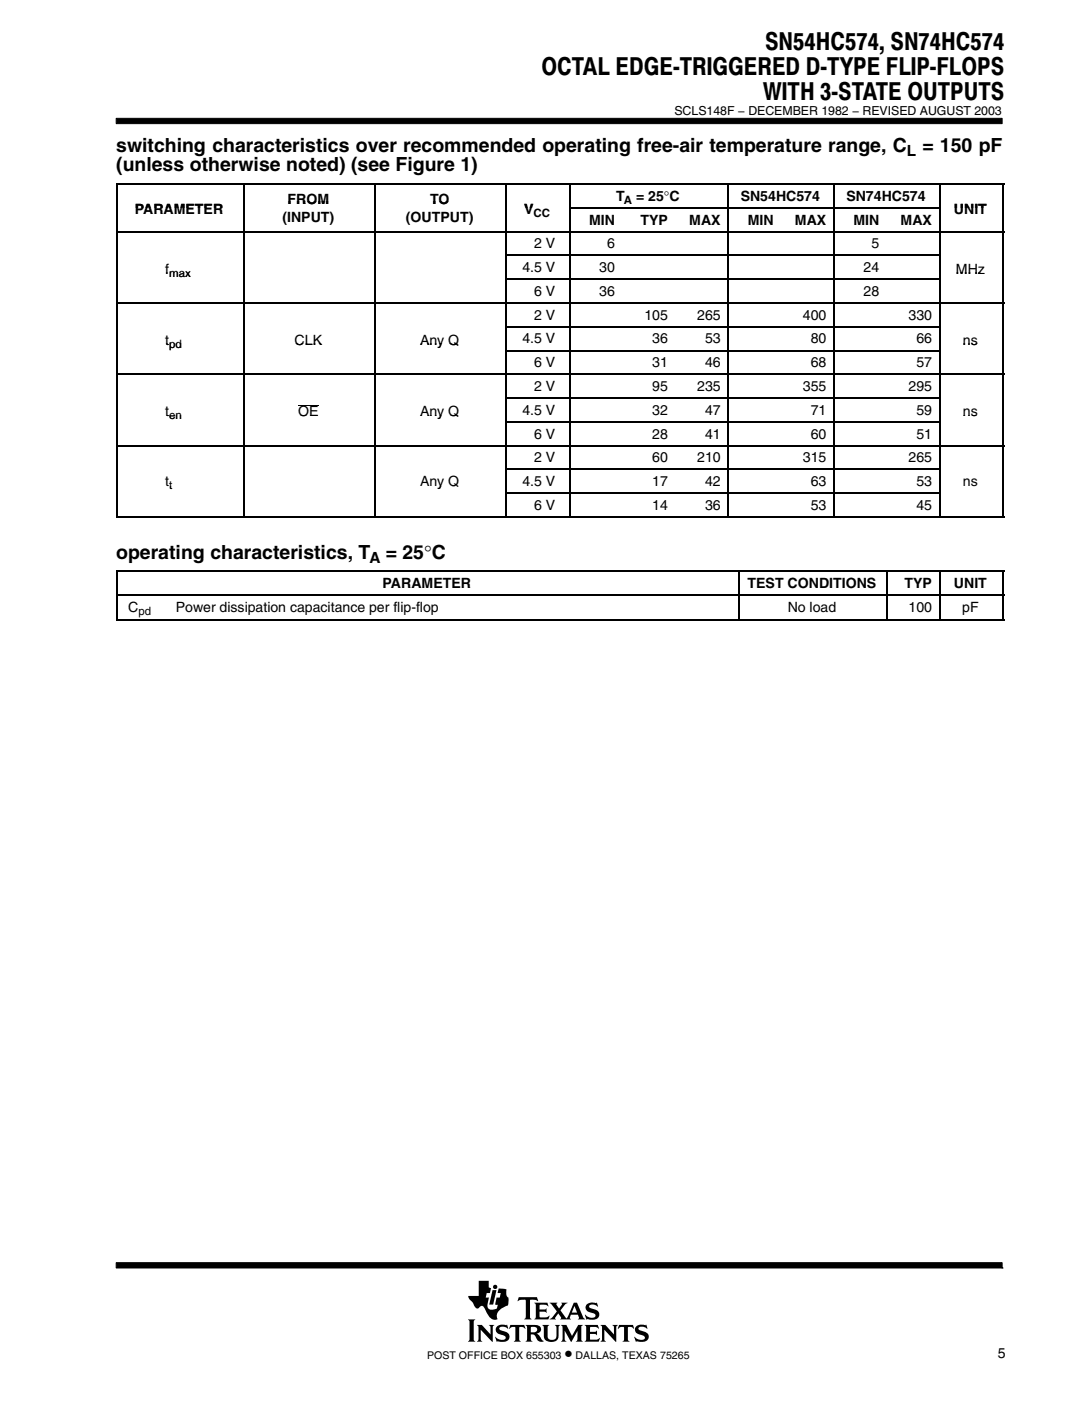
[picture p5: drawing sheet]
<svg xmlns="http://www.w3.org/2000/svg" width="216mm" height="280mm" viewBox="0 0 216 280" stroke-linecap="round" stroke-linejoin="round" font-family="sans-serif">
<g fill="#000" stroke="#000" stroke-width=".2">
<path d="M23.2 23.6h176.9v1.1h-176.9z" fill-rule="evenodd"/>
<path d="M23.2 252v1h176.9v-1z" fill-rule="evenodd"/>
</g>
<g fill="#000">
<path d="M98.3 257.4h.8l-.6 2.9h-.8z"/>
<path d="M93.4 263.3h1.5l-.3 .4v3.6l.3 .4h-1.5l.3-.4v-3.6z" fill-rule="evenodd"/>
<path d="M95.2 264.4h1l1.7 1.9v-1.5l-.3-.4h1.1l-.3 .3v3.1l-2.4-2.5v2l.3 .4h-1.1l.3-.5v-2.3z" fill-rule="evenodd"/>
<path d="M95.6 255.6h2v1.3l.4 .1-.2 1h-.6l-.2 .9h.6l-.2 1.1a.96 .96 0 0 0 .2 1.2 .96 .96 0 0 0 1.2 .1l.4-.2 .2-.7-.5-.1 .2-1.4h.7l.2-.9h-.7l.3-.9 1.5 .2v1.2l.4 .4-.1 1.6a2.71 2.71 0 0 0-2.2 2.1l.1 .6-.3 .1a1.58 1.58 0 0 1-1.7-1.1l-.7-1.4-.3-.2h-.3l-.4 .4a.87 .87 0 0 1-1.1-.8l-.8-1-.2-.6h2.1z" fill-rule="evenodd"/>
<path d="M99.1 264.9a1.6 1.6 0 0 1 1.6-.6l.4 .2 .1-.2 .3 .8-.8-.3h-.7l-.3 .2v.2l.6 .3a1.24 1.24 0 0 1 1.3 1.7 1.75 1.75 0 0 1-1.8 .5l-.5-.1-.1 .2-.4-1 .1-.1a1.43 1.43 0 0 0 2 .4l.1-.1a.72 .72 0 0 0-.9-.7 1.05 1.05 0 0 1-1-1.4z" fill-rule="evenodd"/>
<path d="M101.9 264.4h2.8l.2 .7-.7-.3h-.4l-.1 .1v2.4l.3 .4h-1.4l.3-.4v-2.4l-.1-.1h-.5l-.7 .3z" fill-rule="evenodd"/>
<path d="M103.6 258.8h3.6l.2 .9-.4-.3h-1.2v3.5l.3 .4h-1.4l.2-.3 .1-.3v-3.2l-.1-.1h-.8l-.7 .3z" fill-rule="evenodd"/>
<path d="M104.9 264.4h1.9a.91 .91 0 0 1 1 .3 .91 .91 0 0 1 0 1.1l-.7 .3 .5 .4 .9 1.2a1.2 1.2 0 0 1-1.6-1l-.3-.4h-.6v1l.3 .4h-1.4l.3-.5v-2.3z" fill-rule="evenodd"/>
<path d="M106.7 259.9h2.6l.1 .8-.5-.3h-1.2v.9h1.1l.3-.2v.9l-.4-.3h-1v1l.2 .2h1.2l.5-.4 .1 .1-.2 .7h-2.8l.3-.6v-2.2z" fill-rule="evenodd"/>
<path d="M108.3 264.4h1.3l-.3 .4v2a.65 .65 0 0 0 .7 .6l.6-.1 .4-.4 .1-2-.3-.5h1l-.3 .4v1.8a1.54 1.54 0 0 1-2.4 .9l-.3-.2-.2-.4v-2.2z" fill-rule="evenodd"/>
<path d="M112 264.4h1.1l1.1 2.2 1.2-2.2h1l-.3 .3v2.7l.3 .3h-1.4l.3-.4v-1.7l-1.3 2.2-1.3-2.3v1.8l.4 .4h-1.1l.3-.5v-2.3z" fill-rule="evenodd"/>
<path d="M109.7 259.9h1.6l-.2 .4 .5 .8 .6-.8-.1-.4h1.2l-.4 .3-1 1.3 1.2 1.6 1.5-3.2h.6l1.2 3 .4 .4-1.4-.1a.22 .22 0 0 0 .2-.2 .22 .22 0 0 0 0-.2l-.2-.5h-1.4l-.2 .7 .2 .3h-2.2l.2-.4-.5-.8-.7 .9 .2 .3h-1.3l.6-.4 .9-1.2z" fill-rule="evenodd"/>
<path d="M117.3 260.2a2.43 2.43 0 0 1 1.7-.2l.2-.1 .1 .8a1.22 1.22 0 0 0-1.7-.1l.1 .3a4 4 0 0 1 1.9 1.1 1.16 1.16 0 0 1-1.4 1.3l-.9-.1-.2 .1-.3-.9a1.9 1.9 0 0 0 2 .4 .53 .53 0 0 0 0-.7 .53 .53 0 0 0-.6-.1 1.2 1.2 0 0 1-1.2-1.5z" fill-rule="evenodd"/>
<path d="M116.7 264.4h2.6l.2 .7-.6-.3-1.1 .1v.9l1.1-.1 .3-.2v.9l-.4-.2h-1v1l1.3 .1 .7-.3-.3 .7h-2.8l.3-.4v-2.5z" fill-rule="evenodd"/>
<path d="M119.9 264.4h1l1.7 1.9v-1.5l-.3-.4h1l-.3 .3v3.1l-2.3-2.5v2.1l.3 .3h-1.1l.3-.4v-2.5z" fill-rule="evenodd"/>
<path d="M123.6 264.4h2.8l.2 .7-.6-.3h-.5l-.1 .1v2.4l.3 .4h-1.4l.3-.4v-2.4l-.1-.1h-.5l-.7 .3z" fill-rule="evenodd"/>
<path d="M127.1 264.6a2.08 2.08 0 0 1 1.8-.1l.1-.2 .3 .8-.8-.3h-.8a.32 .32 0 0 0-.2 .3 .32 .32 0 0 0 .2 .3l.7 .2a1.06 1.06 0 0 1 1.1 1.2 1.06 1.06 0 0 1-1.2 1l-1.1-.2-.2 .2-.4-1 .1-.1a1.51 1.51 0 0 0 2 .5 .59 .59 0 0 0-.7-.8 1.11 1.11 0 0 1-1.2-1.5z" fill-rule="evenodd"/>
<circle cx="98.9" cy="256.8" r=".43"/>
</g>
<g fill="#fff">
<path d="M114.7 260.6l.5 1.3h-1z"/>
<path d="M106 264.8h.6a.56 .56 0 0 1 .6 .5 .56 .56 0 0 1-.6 .6h-.6z" fill-rule="evenodd"/>
</g>
<g fill="none" stroke="#000" stroke-width=".32">
<path d="M23.2 36.8h177.3M23.4 36.6v66.7M48.7 36.6v66.7M74.9 36.6v66.7M101.1 36.6v66.7M113.8 36.6v66.7M145.4 36.6v66.7M166.5 36.6v66.7M187.6 36.6v66.7M200.3 36.6v66.7M23.2 46.2h177.3M101 51h86.5"/>
<path d="M101 55.7h86.5M113.6 41.5h73.9M23.2 60.5h177.3M23.2 74.7h177.3M101 65.2h86.5M101 70h86.5M101 79.4h86.5M23.2 88.9h177.3M101 84.2h86.5M101 93.7h86.5M101 98.4h86.5M23.2 103.1h177.3"/>
<path d="M23.2 114h177.3M23.2 118.8h177.3M23.4 113.8v10M147.5 113.8v10M177.1 113.8v10M187.6 113.8v10M200.3 113.8v10M23.2 123.7h177.3"/>
</g>
<path d="M59.5 80.9h4.1" fill="none" stroke="#000" stroke-width=".2"/>
<g font-size="4.9">
<text x="152.8" y="10.1">SN54HC574, SN74HC574</text>
<text x="108.1" y="15">OCTAL EDGE-TRIGGERED D-TYPE FLIP-FLOPS</text>
<text x="152.3" y="19.9">WITH 3-STATE OUTPUTS</text>
</g>
<g font-size="3.9">
<text x="23.2" y="30.4">switching characteristics over recommended operating free-air temperature range, C</text>
<text x="23.2" y="34.2">(unless otherwise noted) (see Figure 1)</text>
<text x="184.2" y="30.4">= 150 pF</text>
<text x="23.2" y="111.5">operating characteristics, T</text>
<text x="77" y="111.5">= 25°C</text>
</g>
<text font-size="3.5" x="112.7" y="271.2">•</text>
<g font-size="3.1">
<text x="181" y="31.2">L</text>
<text x="73.7" y="112.3">A</text>
</g>
<g font-size="2.8">
<text x="57.4" y="40.7">FROM</text>
<text x="85.9" y="40.7">TO</text>
<text x="123" y="40.1">T</text>
<text x="127" y="40.1">= 25°C</text>
<text x="147.9" y="40.1">SN54HC574</text>
<text x="169" y="40.1">SN74HC574</text>
<text x="26.9" y="42.8">PARAMETER</text>
<text x="56.4" y="44.3">(INPUT)</text>
<text x="81" y="44.3">(OUTPUT)</text>
<text x="104.6" y="42.8">V</text>
<text x="117.6" y="44.8">MIN</text>
<text x="127.9" y="44.8">TYP</text>
<text x="137.6" y="44.8">MAX</text>
<text x="149.3" y="44.8">MIN</text>
<text x="158.7" y="44.8">MAX</text>
<text x="170.4" y="44.8">MIN</text>
<text x="179.8" y="44.8">MAX</text>
<text x="190.5" y="42.8">UNIT</text>
<text x="106.7" y="49.6">2 V</text>
<text x="121.2" y="49.6">6</text>
<text x="174" y="49.6">5</text>
<text x="33" y="54.6">f</text>
<text x="104.3" y="54.3">4.5 V</text>
<text x="106.7" y="59">6 V</text>
<text x="119.7" y="54.3">30</text>
<text x="119.7" y="59">36</text>
<text x="172.4" y="54.3">24</text>
<text x="172.4" y="59">28</text>
<text x="190.9" y="54.6">MHz</text>
<text x="106.7" y="63.8">2 V</text>
<text x="128.7" y="63.8">105</text>
<text x="139.2" y="63.8">265</text>
<text x="160.3" y="63.8">400</text>
<text x="181.4" y="63.8">330</text>
<text x="33" y="68.9">t</text>
<text x="58.8" y="68.9">CLK</text>
<text x="83.9" y="68.9">Any Q</text>
<text x="104.3" y="68.5">4.5 V</text>
<text x="130.2" y="68.5">36</text>
<text x="140.8" y="68.5">53</text>
<text x="161.9" y="68.5">80</text>
<text x="183" y="68.5">66</text>
<text x="192.3" y="68.9">ns</text>
<text x="106.7" y="73.3">6 V</text>
<text x="130.2" y="73.3">31</text>
<text x="140.8" y="73.3">46</text>
<text x="161.9" y="73.3">68</text>
<text x="183" y="73.3">57</text>
<text x="33" y="83.1">t</text>
<text x="59.5" y="83.1">OE</text>
<text x="83.9" y="83.1">Any Q</text>
<text x="104.3" y="82.8">4.5 V</text>
<text x="106.7" y="78">2 V</text>
<text x="130.2" y="78">95</text>
<text x="130.2" y="82.8">32</text>
<text x="139.2" y="78">235</text>
<text x="140.8" y="82.8">47</text>
<text x="160.3" y="78">355</text>
<text x="161.9" y="82.8">71</text>
<text x="181.4" y="78">295</text>
<text x="183" y="82.8">59</text>
<text x="192.3" y="83.1">ns</text>
<text x="106.7" y="87.5">6 V</text>
<text x="130.2" y="87.5">28</text>
<text x="140.8" y="87.5">41</text>
<text x="161.9" y="87.5">60</text>
<text x="183" y="87.5">51</text>
<text x="106.7" y="92.3">2 V</text>
<text x="130.2" y="92.3">60</text>
<text x="139.2" y="92.3">210</text>
<text x="160.3" y="92.3">315</text>
<text x="181.4" y="92.3">265</text>
<text x="33" y="97">t</text>
<text x="83.9" y="97">Any Q</text>
<text x="104.3" y="97">4.5 V</text>
<text x="106.7" y="101.7">6 V</text>
<text x="130.2" y="97">17</text>
<text x="130.2" y="101.7">14</text>
<text x="140.8" y="97">42</text>
<text x="140.8" y="101.7">36</text>
<text x="161.9" y="97">63</text>
<text x="161.9" y="101.7">53</text>
<text x="183" y="97">53</text>
<text x="183" y="101.7">45</text>
<text x="192.3" y="97">ns</text>
<text x="76.4" y="117.4">PARAMETER</text>
<text x="149.3" y="117.4">TEST CONDITIONS</text>
<text x="180.6" y="117.4">TYP</text>
<text x="190.5" y="117.4">UNIT</text>
<text x="25.6" y="122.1">C</text>
<text x="35.1" y="122.1">Power dissipation capacitance per flip-flop</text>
<text x="157.3" y="122.1">No load</text>
<text x="181.4" y="122.1">100</text>
<text x="192.1" y="122.1">pF</text>
<text x="199.2" y="270.9">5</text>
</g>
<text font-size="2.5" x="134.6" y="22.9">SCLS148F − DECEMBER 1982 − REVISED AUGUST 2003</text>
<g font-size="2.3">
<text x="124.6" y="40.7">A</text>
<text x="106.5" y="43.4">CC</text>
<text x="33.8" y="55.2">max</text>
<text x="33.8" y="69.5">pd</text>
<text x="33.8" y="83.7">en</text>
<text x="33.8" y="97.6">t</text>
<text x="27.6" y="122.7">pd</text>
</g>
<g font-size="2.1">
<text x="85.3" y="271.2">POST OFFICE BOX 655303</text>
<text x="114.9" y="271.2">DALLAS, TEXAS 75265</text>
</g>
</svg>
